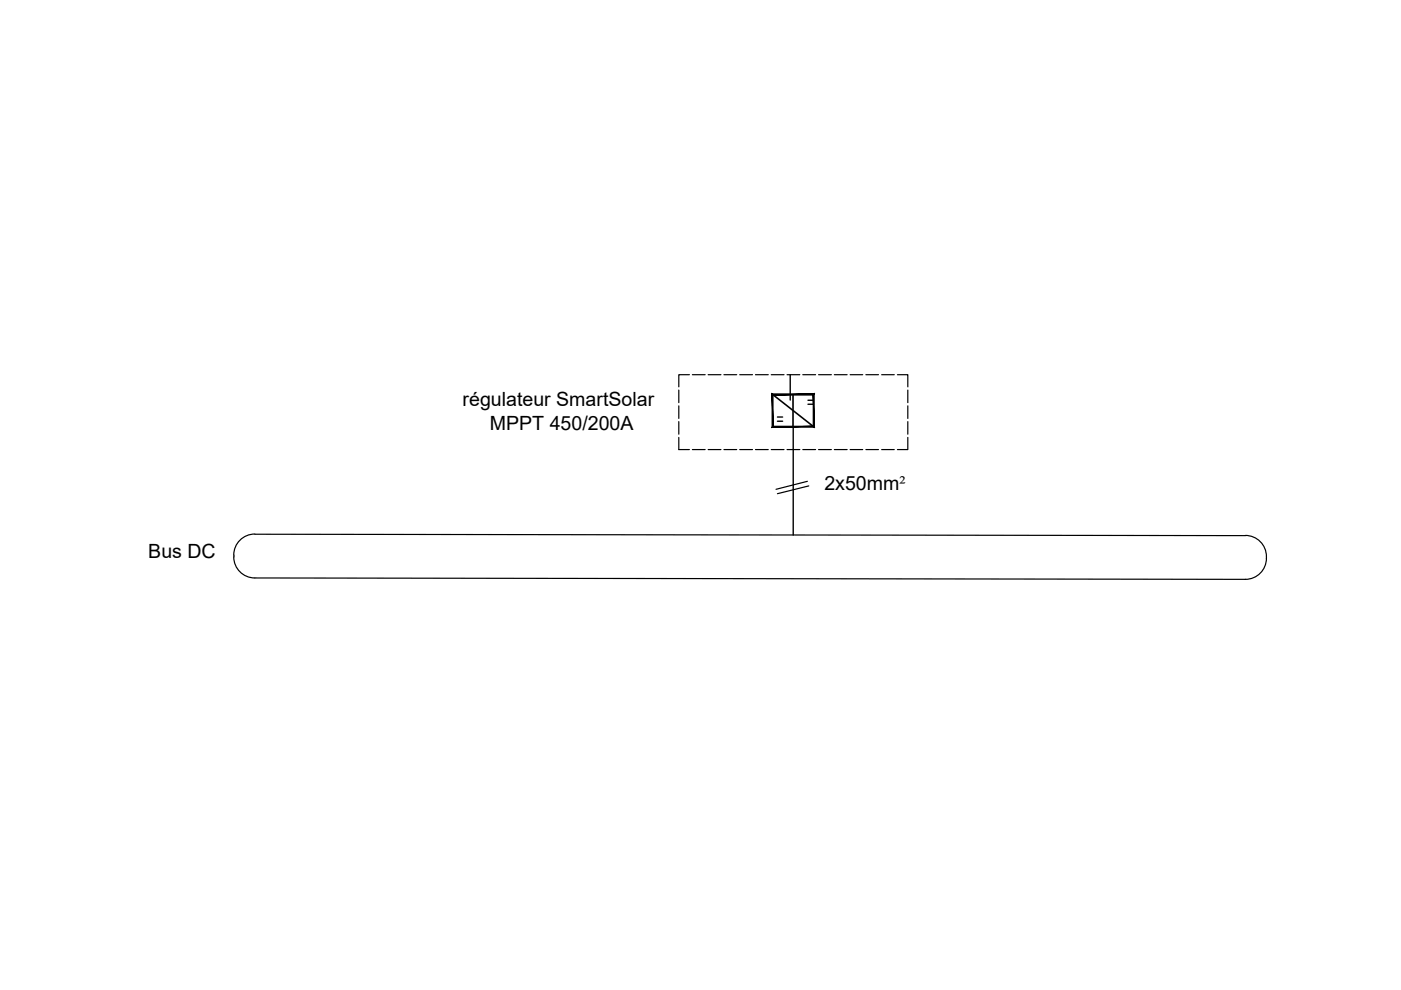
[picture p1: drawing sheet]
<svg xmlns="http://www.w3.org/2000/svg" width="297mm" height="210mm" viewBox="0 0 297 210" stroke-linecap="round" stroke-linejoin="round" font-family="sans-serif">
<!-- layer: 0 -->
<path d="M163.8 83.6l8.7 6.9M168.1 83.6v6.9" fill="none" stroke="#000" stroke-width=".34"/>
<g fill="none" stroke="#000" stroke-width=".25">
<path d="M146.2 79.4h-2.3v2.6M146.8 79.4h2.7M150.1 79.4h2.8M153.5 79.4h2.7M156.8 79.4h2.7M160.2 79.4h2.7M163.5 79.4h2.7M166.9 79.4h2.7M170.2 79.4h2.7M173.6 79.4h2.7M176.9 79.4h2.7M180.2 79.4h2.7"/>
<path d="M183.6 79.4h2.7M186.9 79.4h2.7M190.3 79.4h2.2v2.6M143.9 82.7v2.7M143.9 86v2.7M143.9 89.4v2.7M143.9 92.7v2.6h2.3M146.8 95.3h2.7M150.1 95.3h2.8M153.5 95.3h2.7M156.8 95.3h2.7M160.2 95.3h2.7"/>
<path d="M163.5 95.3h2.7M166.9 95.3h2.7M170.2 95.3h2.7M173.6 95.3h2.7M176.9 95.3h2.7M180.2 95.3h2.7M183.6 95.3h2.7M186.9 95.3h2.7M192.5 92.7v2.6h-2.2M192.5 82.7v2.7M192.5 86v2.7M192.5 89.4v2.7"/>
<path d="M49.6 118.1a4.5 4.5 0 0 0 4.4 4.4M49.6 117.7v.4M54 113.2a4.5 4.5 0 0 0-4.4 4.5M54 113.3l210.1 .3M171.2 102.1l-6.7 1.6M171.5 103l-6.7 1.7M264 113.5a4.5 4.5 0 0 1 4.5 4.9M268.5 118.4a4.5 4.5 0 0 1-4.5 4.4M54 122.5l210.1 .3"/>
</g>
<path d="M167.5 79.4v5.4M164.8 89.3h1.1M164.8 88.4h1.1M168.2 90.5v22.9M171.3 85.7h1.2M171.3 84.9h1.2" fill="none" stroke="#000" stroke-width=".3"/>
<path d="M163.7 90.6h8.9l-.2-.2zM163.7 90.6l.2-.2h8.5zM163.7 83.5v7.1l.2-.2zM163.7 83.5l.2 .3v6.6zM163.7 83.5l.2 .3 8.7-.3zM163.9 83.8l8.7-.3-.2 .3zM172.6 83.5l-.2 .3 .2 6.8zM172.4 83.8l.2 6.8-.2-.2z" fill="#000" stroke="#000" stroke-width=".21"/>
<g font-size="4.2">
<text x="98.1" y="86.2">régulateur SmartSolar</text>
<text x="103.9" y="91.2">MPPT 450/200A</text>
<text x="174.8" y="103.8">2x50mm²</text>
<text x="31.4" y="118.2">Bus DC</text>
</g>
</svg>
